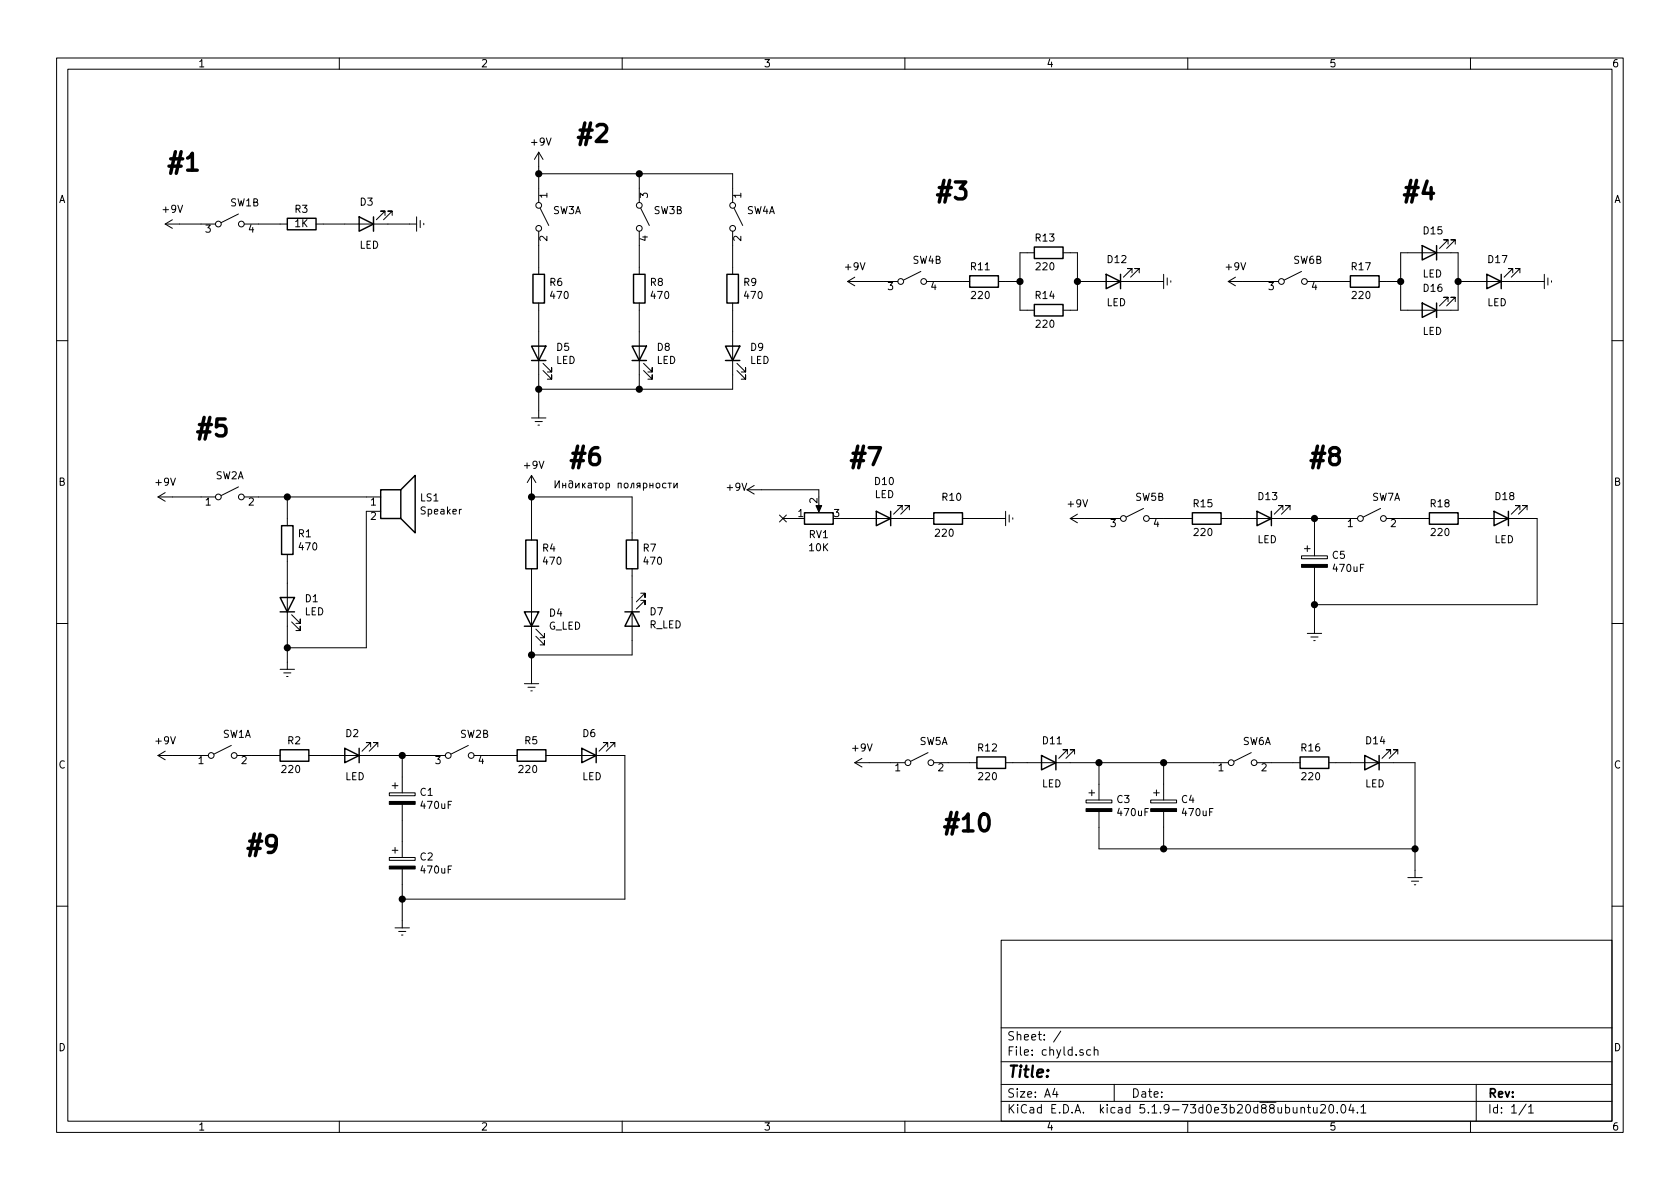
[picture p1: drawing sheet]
EESchema Schematic File Version 4
EELAYER 30 0
EELAYER END
$Descr A4 11693 8268
encoding utf-8
Sheet 1 1
Title ""
Date ""
Rev ""
Comp ""
Comment1 ""
Comment2 ""
Comment3 ""
Comment4 ""
$EndDescr
$Comp
L Device:R R6
U 1 1
P 3750 2000
F 0 "R6" H 3820 2046 50  0000 L CNN
F 1 "470" H 3820 1955 50  0000 L CNN
F 2 "" V 3680 2000 50  0001 C CNN
F 3 "~" H 3750 2000 50  0001 C CNN
	1    3750 2000
	1    0    0    -1  
$EndComp
$Comp
L power:+9V #PWR09
U 1 1
P 3750 1150
F 0 "#PWR09" H 3750 1000 50  0001 C CNN
F 1 "+9V" H 3765 1323 50  0000 C CNN
F 2 "" H 3750 1150 50  0001 C CNN
F 3 "" H 3750 1150 50  0001 C CNN
	1    3750 1150
	1    0    0    -1  
$EndComp
$Comp
L Switch:SW_DPST_x2 SW3
U 1 1
P 3750 1500
F 0 "SW3" V 3704 1598 50  0000 L CNN
F 1 "SW_DPST_x2" V 3795 1598 50  0001 L CNN
F 2 "" H 3750 1500 50  0001 C CNN
F 3 "~" H 3750 1500 50  0001 C CNN
	1    3750 1500
	0    1    1    0   
$EndComp
$Comp
L power:Earth #PWR010
U 1 1
P 3750 2850
F 0 "#PWR010" H 3750 2600 50  0001 C CNN
F 1 "Earth" H 3750 2700 50  0001 C CNN
F 2 "" H 3750 2850 50  0001 C CNN
F 3 "~" H 3750 2850 50  0001 C CNN
	1    3750 2850
	1    0    0    -1  
$EndComp
$Comp
L Device:LED D5
U 1 1
P 3750 2450
F 0 "D5" V 3789 2332 50  0000 R CNN
F 1 "LED" V 3698 2332 50  0000 R CNN
F 2 "" H 3750 2450 50  0001 C CNN
F 3 "~" H 3750 2450 50  0001 C CNN
	1    3750 2450
	0    -1   -1   0   
$EndComp
Wire Wire Line
	3750 2600 3750 2700
Wire Wire Line
	3750 2150 3750 2300
Wire Wire Line
	3750 1700 3750 1850
Wire Wire Line
	3750 1150 3750 1200
$Comp
L Device:R R3
U 1 1
P 2100 1550
F 0 "R3" V 2200 1500 50  0000 L CNN
F 1 "1K" V 2100 1500 50  0000 L CNN
F 2 "" V 2030 1550 50  0001 C CNN
F 3 "~" H 2100 1550 50  0001 C CNN
	1    2100 1550
	0    -1   -1   0   
$EndComp
$Comp
L power:+9V #PWR03
U 1 1
P 1250 1550
F 0 "#PWR03" H 1250 1400 50  0001 C CNN
F 1 "+9V" V 1350 1600 50  0000 C CNN
F 2 "" H 1250 1550 50  0001 C CNN
F 3 "" H 1250 1550 50  0001 C CNN
	1    1250 1550
	0    -1   -1   0   
$EndComp
$Comp
L Switch:SW_DPST_x2 SW1
U 2 1
P 1600 1550
F 0 "SW1" H 1600 1700 50  0000 L CNN
F 1 "SW_DPST_x2" V 1645 1648 50  0001 L CNN
F 2 "" H 1600 1550 50  0001 C CNN
F 3 "~" H 1600 1550 50  0001 C CNN
	2    1600 1550
	1    0    0    -1  
$EndComp
$Comp
L power:Earth #PWR06
U 1 1
P 2850 1550
F 0 "#PWR06" H 2850 1300 50  0001 C CNN
F 1 "Earth" H 2850 1400 50  0001 C CNN
F 2 "" H 2850 1550 50  0001 C CNN
F 3 "~" H 2850 1550 50  0001 C CNN
	1    2850 1550
	0    -1   -1   0   
$EndComp
$Comp
L Device:LED D3
U 1 1
P 2550 1550
F 0 "D3" H 2600 1400 50  0000 R CNN
F 1 "LED" H 2600 1700 50  0000 R CNN
F 2 "" H 2550 1550 50  0001 C CNN
F 3 "~" H 2550 1550 50  0001 C CNN
	1    2550 1550
	-1   0    0    1   
$EndComp
Wire Wire Line
	2700 1550 2850 1550
Wire Wire Line
	2250 1550 2400 1550
Wire Wire Line
	1800 1550 1950 1550
Wire Wire Line
	1250 1550 1400 1550
$Comp
L Device:R R8
U 1 1
P 4450 2000
F 0 "R8" H 4520 2046 50  0000 L CNN
F 1 "470" H 4520 1955 50  0000 L CNN
F 2 "" V 4380 2000 50  0001 C CNN
F 3 "~" H 4450 2000 50  0001 C CNN
	1    4450 2000
	1    0    0    -1  
$EndComp
$Comp
L Switch:SW_DPST_x2 SW3
U 2 1
P 4450 1500
F 0 "SW3" V 4404 1598 50  0000 L CNN
F 1 "SW_DPST_x2" V 4495 1598 50  0001 L CNN
F 2 "" H 4450 1500 50  0001 C CNN
F 3 "~" H 4450 1500 50  0001 C CNN
	2    4450 1500
	0    1    1    0   
$EndComp
$Comp
L Device:LED D8
U 1 1
P 4450 2450
F 0 "D8" V 4489 2332 50  0000 R CNN
F 1 "LED" V 4398 2332 50  0000 R CNN
F 2 "" H 4450 2450 50  0001 C CNN
F 3 "~" H 4450 2450 50  0001 C CNN
	1    4450 2450
	0    -1   -1   0   
$EndComp
Wire Wire Line
	4450 2150 4450 2300
Wire Wire Line
	4450 1700 4450 1850
$Comp
L Device:R R9
U 1 1
P 5100 2000
F 0 "R9" H 5170 2046 50  0000 L CNN
F 1 "470" H 5170 1955 50  0000 L CNN
F 2 "" V 5030 2000 50  0001 C CNN
F 3 "~" H 5100 2000 50  0001 C CNN
	1    5100 2000
	1    0    0    -1  
$EndComp
$Comp
L Switch:SW_DPST_x2 SW4
U 1 1
P 5100 1500
F 0 "SW4" V 5054 1598 50  0000 L CNN
F 1 "SW_DPST_x2" V 5145 1598 50  0001 L CNN
F 2 "" H 5100 1500 50  0001 C CNN
F 3 "~" H 5100 1500 50  0001 C CNN
	1    5100 1500
	0    1    1    0   
$EndComp
$Comp
L Device:LED D9
U 1 1
P 5100 2450
F 0 "D9" V 5139 2332 50  0000 R CNN
F 1 "LED" V 5048 2332 50  0000 R CNN
F 2 "" H 5100 2450 50  0001 C CNN
F 3 "~" H 5100 2450 50  0001 C CNN
	1    5100 2450
	0    -1   -1   0   
$EndComp
Wire Wire Line
	5100 2150 5100 2300
Wire Wire Line
	5100 1700 5100 1850
Wire Wire Line
	3750 1200 4450 1200
Wire Wire Line
	5100 1200 5100 1300
Connection ~ 3750 1200
Wire Wire Line
	3750 1200 3750 1300
Wire Wire Line
	4450 1300 4450 1200
Connection ~ 4450 1200
Wire Wire Line
	4450 1200 5100 1200
Wire Wire Line
	3750 2700 4450 2700
Wire Wire Line
	5100 2700 5100 2600
Connection ~ 3750 2700
Wire Wire Line
	4450 2700 4450 2600
Connection ~ 4450 2700
Wire Wire Line
	4450 2700 5100 2700
Wire Wire Line
	3750 2700 3750 2850
$Comp
L Device:R R11
U 1 1
P 6850 1950
F 0 "R11" V 6950 1900 50  0000 L CNN
F 1 "220" V 6750 1900 50  0000 L CNN
F 2 "" V 6780 1950 50  0001 C CNN
F 3 "~" H 6850 1950 50  0001 C CNN
	1    6850 1950
	0    -1   -1   0   
$EndComp
$Comp
L power:+9V #PWR012
U 1 1
P 6000 1950
F 0 "#PWR012" H 6000 1800 50  0001 C CNN
F 1 "+9V" V 6100 2000 50  0000 C CNN
F 2 "" H 6000 1950 50  0001 C CNN
F 3 "" H 6000 1950 50  0001 C CNN
	1    6000 1950
	0    -1   -1   0   
$EndComp
$Comp
L Switch:SW_DPST_x2 SW4
U 2 1
P 6350 1950
F 0 "SW4" H 6350 2100 50  0000 L CNN
F 1 "SW_DPST_x2" V 6395 2048 50  0001 L CNN
F 2 "" H 6350 1950 50  0001 C CNN
F 3 "~" H 6350 1950 50  0001 C CNN
	2    6350 1950
	1    0    0    -1  
$EndComp
$Comp
L power:Earth #PWR016
U 1 1
P 8050 1950
F 0 "#PWR016" H 8050 1700 50  0001 C CNN
F 1 "Earth" H 8050 1800 50  0001 C CNN
F 2 "" H 8050 1950 50  0001 C CNN
F 3 "~" H 8050 1950 50  0001 C CNN
	1    8050 1950
	0    -1   -1   0   
$EndComp
$Comp
L Device:LED D12
U 1 1
P 7750 1950
F 0 "D12" H 7800 1800 50  0000 R CNN
F 1 "LED" H 7800 2100 50  0000 R CNN
F 2 "" H 7750 1950 50  0001 C CNN
F 3 "~" H 7750 1950 50  0001 C CNN
	1    7750 1950
	-1   0    0    1   
$EndComp
Wire Wire Line
	7900 1950 8050 1950
Wire Wire Line
	6550 1950 6700 1950
Wire Wire Line
	6000 1950 6150 1950
$Comp
L Device:R R13
U 1 1
P 7300 1750
F 0 "R13" V 7400 1700 50  0000 L CNN
F 1 "220" V 7200 1700 50  0000 L CNN
F 2 "" V 7230 1750 50  0001 C CNN
F 3 "~" H 7300 1750 50  0001 C CNN
	1    7300 1750
	0    -1   -1   0   
$EndComp
$Comp
L Device:R R14
U 1 1
P 7300 2150
F 0 "R14" V 7400 2100 50  0000 L CNN
F 1 "220" V 7200 2100 50  0000 L CNN
F 2 "" V 7230 2150 50  0001 C CNN
F 3 "~" H 7300 2150 50  0001 C CNN
	1    7300 2150
	0    -1   -1   0   
$EndComp
Wire Wire Line
	7150 1750 7100 1750
Wire Wire Line
	7100 1750 7100 1950
Wire Wire Line
	7100 2150 7150 2150
Wire Wire Line
	7450 1750 7500 1750
Wire Wire Line
	7500 1750 7500 1950
Wire Wire Line
	7500 2150 7450 2150
Wire Wire Line
	7600 1950 7500 1950
Connection ~ 7500 1950
Wire Wire Line
	7500 1950 7500 2150
Wire Wire Line
	7000 1950 7100 1950
Connection ~ 7100 1950
Wire Wire Line
	7100 1950 7100 2150
$Comp
L Device:R R17
U 1 1
P 9500 1950
F 0 "R17" V 9600 1900 50  0000 L CNN
F 1 "220" V 9400 1900 50  0000 L CNN
F 2 "" V 9430 1950 50  0001 C CNN
F 3 "~" H 9500 1950 50  0001 C CNN
	1    9500 1950
	0    -1   -1   0   
$EndComp
$Comp
L power:+9V #PWR017
U 1 1
P 8650 1950
F 0 "#PWR017" H 8650 1800 50  0001 C CNN
F 1 "+9V" V 8750 2000 50  0000 C CNN
F 2 "" H 8650 1950 50  0001 C CNN
F 3 "" H 8650 1950 50  0001 C CNN
	1    8650 1950
	0    -1   -1   0   
$EndComp
$Comp
L Switch:SW_DPST_x2 SW6
U 2 1
P 9000 1950
F 0 "SW6" H 9000 2100 50  0000 L CNN
F 1 "SW_DPST_x2" V 9045 2048 50  0001 L CNN
F 2 "" H 9000 1950 50  0001 C CNN
F 3 "~" H 9000 1950 50  0001 C CNN
	2    9000 1950
	1    0    0    -1  
$EndComp
$Comp
L power:Earth #PWR020
U 1 1
P 10700 1950
F 0 "#PWR020" H 10700 1700 50  0001 C CNN
F 1 "Earth" H 10700 1800 50  0001 C CNN
F 2 "" H 10700 1950 50  0001 C CNN
F 3 "~" H 10700 1950 50  0001 C CNN
	1    10700 1950
	0    -1   -1   0   
$EndComp
$Comp
L Device:LED D17
U 1 1
P 10400 1950
F 0 "D17" H 10450 1800 50  0000 R CNN
F 1 "LED" H 10450 2100 50  0000 R CNN
F 2 "" H 10400 1950 50  0001 C CNN
F 3 "~" H 10400 1950 50  0001 C CNN
	1    10400 1950
	-1   0    0    1   
$EndComp
Wire Wire Line
	10550 1950 10700 1950
Wire Wire Line
	9200 1950 9350 1950
Wire Wire Line
	8650 1950 8800 1950
Wire Wire Line
	9800 1750 9750 1750
Wire Wire Line
	9750 1750 9750 1950
Wire Wire Line
	9750 2150 9800 2150
Wire Wire Line
	10100 1750 10150 1750
Wire Wire Line
	10150 1750 10150 1950
Wire Wire Line
	10150 2150 10100 2150
Wire Wire Line
	10250 1950 10150 1950
Connection ~ 10150 1950
Wire Wire Line
	10150 1950 10150 2150
Wire Wire Line
	9650 1950 9750 1950
Connection ~ 9750 1950
Wire Wire Line
	9750 1950 9750 2150
$Comp
L Device:LED D15
U 1 1
P 9950 1750
F 0 "D15" H 10000 1600 50  0000 R CNN
F 1 "LED" H 10000 1900 50  0000 R CNN
F 2 "" H 9950 1750 50  0001 C CNN
F 3 "~" H 9950 1750 50  0001 C CNN
	1    9950 1750
	-1   0    0    1   
$EndComp
$Comp
L Device:LED D16
U 1 1
P 9950 2150
F 0 "D16" H 10000 2000 50  0000 R CNN
F 1 "LED" H 10000 2300 50  0000 R CNN
F 2 "" H 9950 2150 50  0001 C CNN
F 3 "~" H 9950 2150 50  0001 C CNN
	1    9950 2150
	-1   0    0    1   
$EndComp
$Comp
L power:+9V #PWR01
U 1 1
P 1200 3450
F 0 "#PWR01" H 1200 3300 50  0001 C CNN
F 1 "+9V" V 1300 3500 50  0000 C CNN
F 2 "" H 1200 3450 50  0001 C CNN
F 3 "" H 1200 3450 50  0001 C CNN
	1    1200 3450
	0    -1   -1   0   
$EndComp
$Comp
L Switch:SW_DPST_x2 SW2
U 1 1
P 1600 3450
F 0 "SW2" H 1500 3600 50  0000 L CNN
F 1 "SW_DPST_x2" V 1645 3548 50  0001 L CNN
F 2 "" H 1600 3450 50  0001 C CNN
F 3 "~" H 1600 3450 50  0001 C CNN
	1    1600 3450
	1    0    0    -1  
$EndComp
$Comp
L Device:Speaker LS1
U 1 1
P 2750 3450
F 0 "LS1" H 2920 3446 50  0000 L CNN
F 1 "Speaker" H 2920 3355 50  0000 L CNN
F 2 "" H 2750 3250 50  0001 C CNN
F 3 "~" H 2740 3400 50  0001 C CNN
	1    2750 3450
	1    0    0    -1  
$EndComp
$Comp
L Device:R R1
U 1 1
P 2000 3750
F 0 "R1" H 2070 3796 50  0000 L CNN
F 1 "470" H 2070 3705 50  0000 L CNN
F 2 "" V 1930 3750 50  0001 C CNN
F 3 "~" H 2000 3750 50  0001 C CNN
	1    2000 3750
	1    0    0    -1  
$EndComp
$Comp
L Device:LED D1
U 1 1
P 2000 4200
F 0 "D1" V 2039 4082 50  0000 R CNN
F 1 "LED" V 1948 4082 50  0000 R CNN
F 2 "" H 2000 4200 50  0001 C CNN
F 3 "~" H 2000 4200 50  0001 C CNN
	1    2000 4200
	0    -1   -1   0   
$EndComp
Wire Wire Line
	1800 3450 2000 3450
Wire Wire Line
	1200 3450 1400 3450
Wire Wire Line
	2000 3600 2000 3450
Connection ~ 2000 3450
Wire Wire Line
	2000 3450 2550 3450
Wire Wire Line
	2000 3900 2000 4050
$Comp
L power:Earth #PWR04
U 1 1
P 2000 4600
F 0 "#PWR04" H 2000 4350 50  0001 C CNN
F 1 "Earth" H 2000 4450 50  0001 C CNN
F 2 "" H 2000 4600 50  0001 C CNN
F 3 "~" H 2000 4600 50  0001 C CNN
	1    2000 4600
	1    0    0    -1  
$EndComp
Wire Wire Line
	2550 3550 2550 4500
Wire Wire Line
	2550 4500 2000 4500
Wire Wire Line
	2000 4500 2000 4600
Wire Wire Line
	2000 4350 2000 4500
Connection ~ 2000 4500
$Comp
L Device:R R4
U 1 1
P 3700 3850
F 0 "R4" H 3770 3896 50  0000 L CNN
F 1 "470" H 3770 3805 50  0000 L CNN
F 2 "" V 3630 3850 50  0001 C CNN
F 3 "~" H 3700 3850 50  0001 C CNN
	1    3700 3850
	1    0    0    -1  
$EndComp
$Comp
L power:+9V #PWR07
U 1 1
P 3700 3400
F 0 "#PWR07" H 3700 3250 50  0001 C CNN
F 1 "+9V" H 3715 3573 50  0000 C CNN
F 2 "" H 3700 3400 50  0001 C CNN
F 3 "" H 3700 3400 50  0001 C CNN
	1    3700 3400
	1    0    0    -1  
$EndComp
$Comp
L power:Earth #PWR08
U 1 1
P 3700 4700
F 0 "#PWR08" H 3700 4450 50  0001 C CNN
F 1 "Earth" H 3700 4550 50  0001 C CNN
F 2 "" H 3700 4700 50  0001 C CNN
F 3 "~" H 3700 4700 50  0001 C CNN
	1    3700 4700
	1    0    0    -1  
$EndComp
$Comp
L Device:LED D4
U 1 1
P 3700 4300
F 0 "D4" V 3739 4182 50  0000 R CNN
F 1 "G_LED" V 3648 4182 50  0000 R CNN
F 2 "" H 3700 4300 50  0001 C CNN
F 3 "~" H 3700 4300 50  0001 C CNN
	1    3700 4300
	0    -1   -1   0   
$EndComp
Wire Wire Line
	3700 4450 3700 4550
Wire Wire Line
	3700 4000 3700 4150
Wire Wire Line
	3700 3400 3700 3450
$Comp
L Device:R R7
U 1 1
P 4400 3850
F 0 "R7" H 4470 3896 50  0000 L CNN
F 1 "470" H 4470 3805 50  0000 L CNN
F 2 "" V 4330 3850 50  0001 C CNN
F 3 "~" H 4400 3850 50  0001 C CNN
	1    4400 3850
	1    0    0    -1  
$EndComp
$Comp
L Device:LED D7
U 1 1
P 4400 4300
F 0 "D7" V 4347 4182 50  0000 R CNN
F 1 "R_LED" V 4438 4182 50  0000 R CNN
F 2 "" H 4400 4300 50  0001 C CNN
F 3 "~" H 4400 4300 50  0001 C CNN
	1    4400 4300
	0    -1   1    0   
$EndComp
Wire Wire Line
	4400 4000 4400 4150
Wire Wire Line
	3700 3450 4400 3450
Connection ~ 3700 3450
Wire Wire Line
	3700 4550 4400 4550
Connection ~ 3700 4550
Wire Wire Line
	4400 4550 4400 4450
Wire Wire Line
	3700 4550 3700 4700
Wire Wire Line
	3700 3450 3700 3700
Wire Wire Line
	4400 3450 4400 3700
$Comp
L Device:R_POT RV1
U 1 1
P 5700 3600
F 0 "RV1" V 5585 3600 50  0000 C CNN
F 1 "10K" V 5494 3600 50  0000 C CNN
F 2 "" H 5700 3600 50  0001 C CNN
F 3 "~" H 5700 3600 50  0001 C CNN
	1    5700 3600
	0    -1   -1   0   
$EndComp
$Comp
L Device:R R10
U 1 1
P 6600 3600
F 0 "R10" V 6450 3550 50  0000 L CNN
F 1 "220" V 6700 3500 50  0000 L CNN
F 2 "" V 6530 3600 50  0001 C CNN
F 3 "~" H 6600 3600 50  0001 C CNN
	1    6600 3600
	0    1    1    0   
$EndComp
$Comp
L power:+9V #PWR011
U 1 1
P 5300 3400
F 0 "#PWR011" H 5300 3250 50  0001 C CNN
F 1 "+9V" V 5315 3573 50  0000 C CNN
F 2 "" H 5300 3400 50  0001 C CNN
F 3 "" H 5300 3400 50  0001 C CNN
	1    5300 3400
	0    -1   -1   0   
$EndComp
$Comp
L Device:LED D10
U 1 1
P 6150 3600
F 0 "D10" H 6143 3345 50  0000 C CNN
F 1 "LED" H 6143 3436 50  0000 C CNN
F 2 "" H 6150 3600 50  0001 C CNN
F 3 "~" H 6150 3600 50  0001 C CNN
	1    6150 3600
	-1   0    0    1   
$EndComp
$Comp
L power:Earth #PWR014
U 1 1
P 6950 3600
F 0 "#PWR014" H 6950 3350 50  0001 C CNN
F 1 "Earth" H 6950 3450 50  0001 C CNN
F 2 "" H 6950 3600 50  0001 C CNN
F 3 "~" H 6950 3600 50  0001 C CNN
	1    6950 3600
	0    -1   -1   0   
$EndComp
Wire Wire Line
	5850 3600 6000 3600
Wire Wire Line
	6300 3600 6450 3600
Wire Wire Line
	6750 3600 6950 3600
Wire Wire Line
	5700 3400 5700 3450
$Comp
L Device:R R15
U 1 1
P 8400 3600
F 0 "R15" V 8500 3550 50  0000 L CNN
F 1 "220" V 8300 3550 50  0000 L CNN
F 2 "" V 8330 3600 50  0001 C CNN
F 3 "~" H 8400 3600 50  0001 C CNN
	1    8400 3600
	0    -1   -1   0   
$EndComp
$Comp
L power:+9V #PWR015
U 1 1
P 7550 3600
F 0 "#PWR015" H 7550 3450 50  0001 C CNN
F 1 "+9V" V 7650 3650 50  0000 C CNN
F 2 "" H 7550 3600 50  0001 C CNN
F 3 "" H 7550 3600 50  0001 C CNN
	1    7550 3600
	0    -1   -1   0   
$EndComp
$Comp
L Switch:SW_DPST_x2 SW5
U 2 1
P 7900 3600
F 0 "SW5" H 7900 3750 50  0000 L CNN
F 1 "SW_DPST_x2" V 7945 3698 50  0001 L CNN
F 2 "" H 7900 3600 50  0001 C CNN
F 3 "~" H 7900 3600 50  0001 C CNN
	2    7900 3600
	1    0    0    -1  
$EndComp
Wire Wire Line
	8100 3600 8250 3600
Wire Wire Line
	7550 3600 7700 3600
Wire Wire Line
	8550 3600 8650 3600
$Comp
L Device:LED D13
U 1 1
P 8800 3600
F 0 "D13" H 8850 3450 50  0000 R CNN
F 1 "LED" H 8850 3750 50  0000 R CNN
F 2 "" H 8800 3600 50  0001 C CNN
F 3 "~" H 8800 3600 50  0001 C CNN
	1    8800 3600
	-1   0    0    1   
$EndComp
$Comp
L Device:CP C5
U 1 1
P 9150 3900
F 0 "C5" H 9268 3946 50  0000 L CNN
F 1 "470uF" H 9268 3855 50  0000 L CNN
F 2 "" H 9188 3750 50  0001 C CNN
F 3 "~" H 9150 3900 50  0001 C CNN
	1    9150 3900
	1    0    0    -1  
$EndComp
$Comp
L power:Earth #PWR018
U 1 1
P 9150 4350
F 0 "#PWR018" H 9150 4100 50  0001 C CNN
F 1 "Earth" H 9150 4200 50  0001 C CNN
F 2 "" H 9150 4350 50  0001 C CNN
F 3 "~" H 9150 4350 50  0001 C CNN
	1    9150 4350
	1    0    0    -1  
$EndComp
$Comp
L Device:R R18
U 1 1
P 10050 3600
F 0 "R18" V 10150 3550 50  0000 L CNN
F 1 "220" V 9950 3550 50  0000 L CNN
F 2 "" V 9980 3600 50  0001 C CNN
F 3 "~" H 10050 3600 50  0001 C CNN
	1    10050 3600
	0    -1   -1   0   
$EndComp
$Comp
L Switch:SW_DPST_x2 SW7
U 1 1
P 9550 3600
F 0 "SW7" H 9550 3750 50  0000 L CNN
F 1 "SW_DPST_x2" V 9595 3698 50  0001 L CNN
F 2 "" H 9550 3600 50  0001 C CNN
F 3 "~" H 9550 3600 50  0001 C CNN
	1    9550 3600
	1    0    0    -1  
$EndComp
Wire Wire Line
	9750 3600 9900 3600
Wire Wire Line
	10200 3600 10300 3600
$Comp
L Device:LED D18
U 1 1
P 10450 3600
F 0 "D18" H 10500 3450 50  0000 R CNN
F 1 "LED" H 10500 3750 50  0000 R CNN
F 2 "" H 10450 3600 50  0001 C CNN
F 3 "~" H 10450 3600 50  0001 C CNN
	1    10450 3600
	-1   0    0    1   
$EndComp
Wire Wire Line
	9150 4050 9150 4200
Wire Wire Line
	8950 3600 9150 3600
Wire Wire Line
	9150 3750 9150 3600
Connection ~ 9150 3600
Wire Wire Line
	9150 3600 9350 3600
Wire Wire Line
	9150 4200 10700 4200
Wire Wire Line
	10700 4200 10700 3600
Wire Wire Line
	10700 3600 10600 3600
Connection ~ 9150 4200
Wire Wire Line
	9150 4200 9150 4350
$Comp
L Device:R R2
U 1 1
P 2050 5250
F 0 "R2" V 2150 5200 50  0000 L CNN
F 1 "220" V 1950 5200 50  0000 L CNN
F 2 "" V 1980 5250 50  0001 C CNN
F 3 "~" H 2050 5250 50  0001 C CNN
	1    2050 5250
	0    -1   -1   0   
$EndComp
$Comp
L power:+9V #PWR02
U 1 1
P 1200 5250
F 0 "#PWR02" H 1200 5100 50  0001 C CNN
F 1 "+9V" V 1300 5300 50  0000 C CNN
F 2 "" H 1200 5250 50  0001 C CNN
F 3 "" H 1200 5250 50  0001 C CNN
	1    1200 5250
	0    -1   -1   0   
$EndComp
$Comp
L Switch:SW_DPST_x2 SW1
U 1 1
P 1550 5250
F 0 "SW1" H 1550 5400 50  0000 L CNN
F 1 "SW_DPST_x2" V 1595 5348 50  0001 L CNN
F 2 "" H 1550 5250 50  0001 C CNN
F 3 "~" H 1550 5250 50  0001 C CNN
	1    1550 5250
	1    0    0    -1  
$EndComp
Wire Wire Line
	1750 5250 1900 5250
Wire Wire Line
	1200 5250 1350 5250
Wire Wire Line
	2200 5250 2300 5250
$Comp
L Device:LED D2
U 1 1
P 2450 5250
F 0 "D2" H 2500 5100 50  0000 R CNN
F 1 "LED" H 2500 5400 50  0000 R CNN
F 2 "" H 2450 5250 50  0001 C CNN
F 3 "~" H 2450 5250 50  0001 C CNN
	1    2450 5250
	-1   0    0    1   
$EndComp
$Comp
L Device:CP C1
U 1 1
P 2800 5550
F 0 "C1" H 2918 5596 50  0000 L CNN
F 1 "470uF" H 2918 5505 50  0000 L CNN
F 2 "" H 2838 5400 50  0001 C CNN
F 3 "~" H 2800 5550 50  0001 C CNN
	1    2800 5550
	1    0    0    -1  
$EndComp
$Comp
L power:Earth #PWR05
U 1 1
P 2800 6400
F 0 "#PWR05" H 2800 6150 50  0001 C CNN
F 1 "Earth" H 2800 6250 50  0001 C CNN
F 2 "" H 2800 6400 50  0001 C CNN
F 3 "~" H 2800 6400 50  0001 C CNN
	1    2800 6400
	1    0    0    -1  
$EndComp
$Comp
L Device:R R5
U 1 1
P 3700 5250
F 0 "R5" V 3800 5200 50  0000 L CNN
F 1 "220" V 3600 5200 50  0000 L CNN
F 2 "" V 3630 5250 50  0001 C CNN
F 3 "~" H 3700 5250 50  0001 C CNN
	1    3700 5250
	0    -1   -1   0   
$EndComp
$Comp
L Switch:SW_DPST_x2 SW2
U 2 1
P 3200 5250
F 0 "SW2" H 3200 5400 50  0000 L CNN
F 1 "SW_DPST_x2" V 3245 5348 50  0001 L CNN
F 2 "" H 3200 5250 50  0001 C CNN
F 3 "~" H 3200 5250 50  0001 C CNN
	2    3200 5250
	1    0    0    -1  
$EndComp
Wire Wire Line
	3400 5250 3550 5250
Wire Wire Line
	3850 5250 3950 5250
$Comp
L Device:LED D6
U 1 1
P 4100 5250
F 0 "D6" H 4150 5100 50  0000 R CNN
F 1 "LED" H 4150 5400 50  0000 R CNN
F 2 "" H 4100 5250 50  0001 C CNN
F 3 "~" H 4100 5250 50  0001 C CNN
	1    4100 5250
	-1   0    0    1   
$EndComp
Wire Wire Line
	2600 5250 2800 5250
Wire Wire Line
	2800 5400 2800 5250
Connection ~ 2800 5250
Wire Wire Line
	2800 5250 3000 5250
Wire Wire Line
	4350 5250 4250 5250
$Comp
L Device:CP C2
U 1 1
P 2800 6000
F 0 "C2" H 2918 6046 50  0000 L CNN
F 1 "470uF" H 2918 5955 50  0000 L CNN
F 2 "" H 2838 5850 50  0001 C CNN
F 3 "~" H 2800 6000 50  0001 C CNN
	1    2800 6000
	1    0    0    -1  
$EndComp
Wire Wire Line
	2800 5700 2800 5850
Wire Wire Line
	2800 6150 2800 6250
Wire Wire Line
	4350 6250 2800 6250
Wire Wire Line
	4350 5250 4350 6250
Connection ~ 2800 6250
Wire Wire Line
	2800 6250 2800 6400
$Comp
L Device:R R12
U 1 1
P 6900 5300
F 0 "R12" V 7000 5250 50  0000 L CNN
F 1 "220" V 6800 5250 50  0000 L CNN
F 2 "" V 6830 5300 50  0001 C CNN
F 3 "~" H 6900 5300 50  0001 C CNN
	1    6900 5300
	0    -1   -1   0   
$EndComp
$Comp
L power:+9V #PWR013
U 1 1
P 6050 5300
F 0 "#PWR013" H 6050 5150 50  0001 C CNN
F 1 "+9V" V 6150 5350 50  0000 C CNN
F 2 "" H 6050 5300 50  0001 C CNN
F 3 "" H 6050 5300 50  0001 C CNN
	1    6050 5300
	0    -1   -1   0   
$EndComp
$Comp
L Switch:SW_DPST_x2 SW5
U 1 1
P 6400 5300
F 0 "SW5" H 6400 5450 50  0000 L CNN
F 1 "SW_DPST_x2" V 6445 5398 50  0001 L CNN
F 2 "" H 6400 5300 50  0001 C CNN
F 3 "~" H 6400 5300 50  0001 C CNN
	1    6400 5300
	1    0    0    -1  
$EndComp
Wire Wire Line
	6600 5300 6750 5300
Wire Wire Line
	6050 5300 6200 5300
Wire Wire Line
	7050 5300 7150 5300
$Comp
L Device:LED D11
U 1 1
P 7300 5300
F 0 "D11" H 7350 5150 50  0000 R CNN
F 1 "LED" H 7350 5450 50  0000 R CNN
F 2 "" H 7300 5300 50  0001 C CNN
F 3 "~" H 7300 5300 50  0001 C CNN
	1    7300 5300
	-1   0    0    1   
$EndComp
$Comp
L Device:CP C3
U 1 1
P 7650 5600
F 0 "C3" H 7768 5646 50  0000 L CNN
F 1 "470uF" H 7768 5555 50  0000 L CNN
F 2 "" H 7688 5450 50  0001 C CNN
F 3 "~" H 7650 5600 50  0001 C CNN
	1    7650 5600
	1    0    0    -1  
$EndComp
$Comp
L power:Earth #PWR019
U 1 1
P 9850 6050
F 0 "#PWR019" H 9850 5800 50  0001 C CNN
F 1 "Earth" H 9850 5900 50  0001 C CNN
F 2 "" H 9850 6050 50  0001 C CNN
F 3 "~" H 9850 6050 50  0001 C CNN
	1    9850 6050
	1    0    0    -1  
$EndComp
$Comp
L Device:R R16
U 1 1
P 9150 5300
F 0 "R16" V 9250 5250 50  0000 L CNN
F 1 "220" V 9050 5250 50  0000 L CNN
F 2 "" V 9080 5300 50  0001 C CNN
F 3 "~" H 9150 5300 50  0001 C CNN
	1    9150 5300
	0    -1   -1   0   
$EndComp
$Comp
L Switch:SW_DPST_x2 SW6
U 1 1
P 8650 5300
F 0 "SW6" H 8650 5450 50  0000 L CNN
F 1 "SW_DPST_x2" V 8695 5398 50  0001 L CNN
F 2 "" H 8650 5300 50  0001 C CNN
F 3 "~" H 8650 5300 50  0001 C CNN
	1    8650 5300
	1    0    0    -1  
$EndComp
Wire Wire Line
	8850 5300 9000 5300
Wire Wire Line
	9300 5300 9400 5300
$Comp
L Device:LED D14
U 1 1
P 9550 5300
F 0 "D14" H 9600 5150 50  0000 R CNN
F 1 "LED" H 9600 5450 50  0000 R CNN
F 2 "" H 9550 5300 50  0001 C CNN
F 3 "~" H 9550 5300 50  0001 C CNN
	1    9550 5300
	-1   0    0    1   
$EndComp
Wire Wire Line
	7450 5300 7650 5300
Wire Wire Line
	7650 5450 7650 5300
$Comp
L Device:CP C4
U 1 1
P 8100 5600
F 0 "C4" H 8218 5646 50  0000 L CNN
F 1 "470uF" H 8218 5555 50  0000 L CNN
F 2 "" H 8138 5450 50  0001 C CNN
F 3 "~" H 8100 5600 50  0001 C CNN
	1    8100 5600
	1    0    0    -1  
$EndComp
Wire Wire Line
	7650 5750 7650 5900
Wire Wire Line
	8100 5900 8100 5750
Wire Wire Line
	7650 5300 8100 5300
Connection ~ 7650 5300
Wire Wire Line
	8100 5450 8100 5300
Connection ~ 8100 5300
Wire Wire Line
	8100 5300 8450 5300
Wire Wire Line
	9700 5300 9850 5300
Wire Wire Line
	8100 5900 9850 5900
Wire Wire Line
	9850 5900 9850 5300
Connection ~ 8100 5900
Wire Wire Line
	7650 5900 8100 5900
Wire Wire Line
	9850 6050 9850 5900
Connection ~ 9850 5900
Text Notes 1150 1200 0    118  ~ 24
#1
Text Notes 4000 1000 0    118  ~ 24
#2
Text Notes 6500 1400 0    118  ~ 24
#3
Text Notes 9750 1400 0    118  ~ 24
#4
Text Notes 1350 3050 0    118  ~ 24
#5
Text Notes 3950 3250 0    118  ~ 24
#6
Text Notes 5900 3250 0    118  ~ 24
#7
Text Notes 9100 3250 0    118  ~ 24
#8
Text Notes 1700 5950 0    118  ~ 24
#9
Text Notes 6550 5800 0    118  ~ 24
#10
Wire Wire Line
	5300 3400 5700 3400
NoConn ~ 5450 3600
Wire Wire Line
	5550 3600 5450 3600
Text Notes 3850 3400 0    50   ~ 0
Индикатор полярности
$EndSCHEMATC
